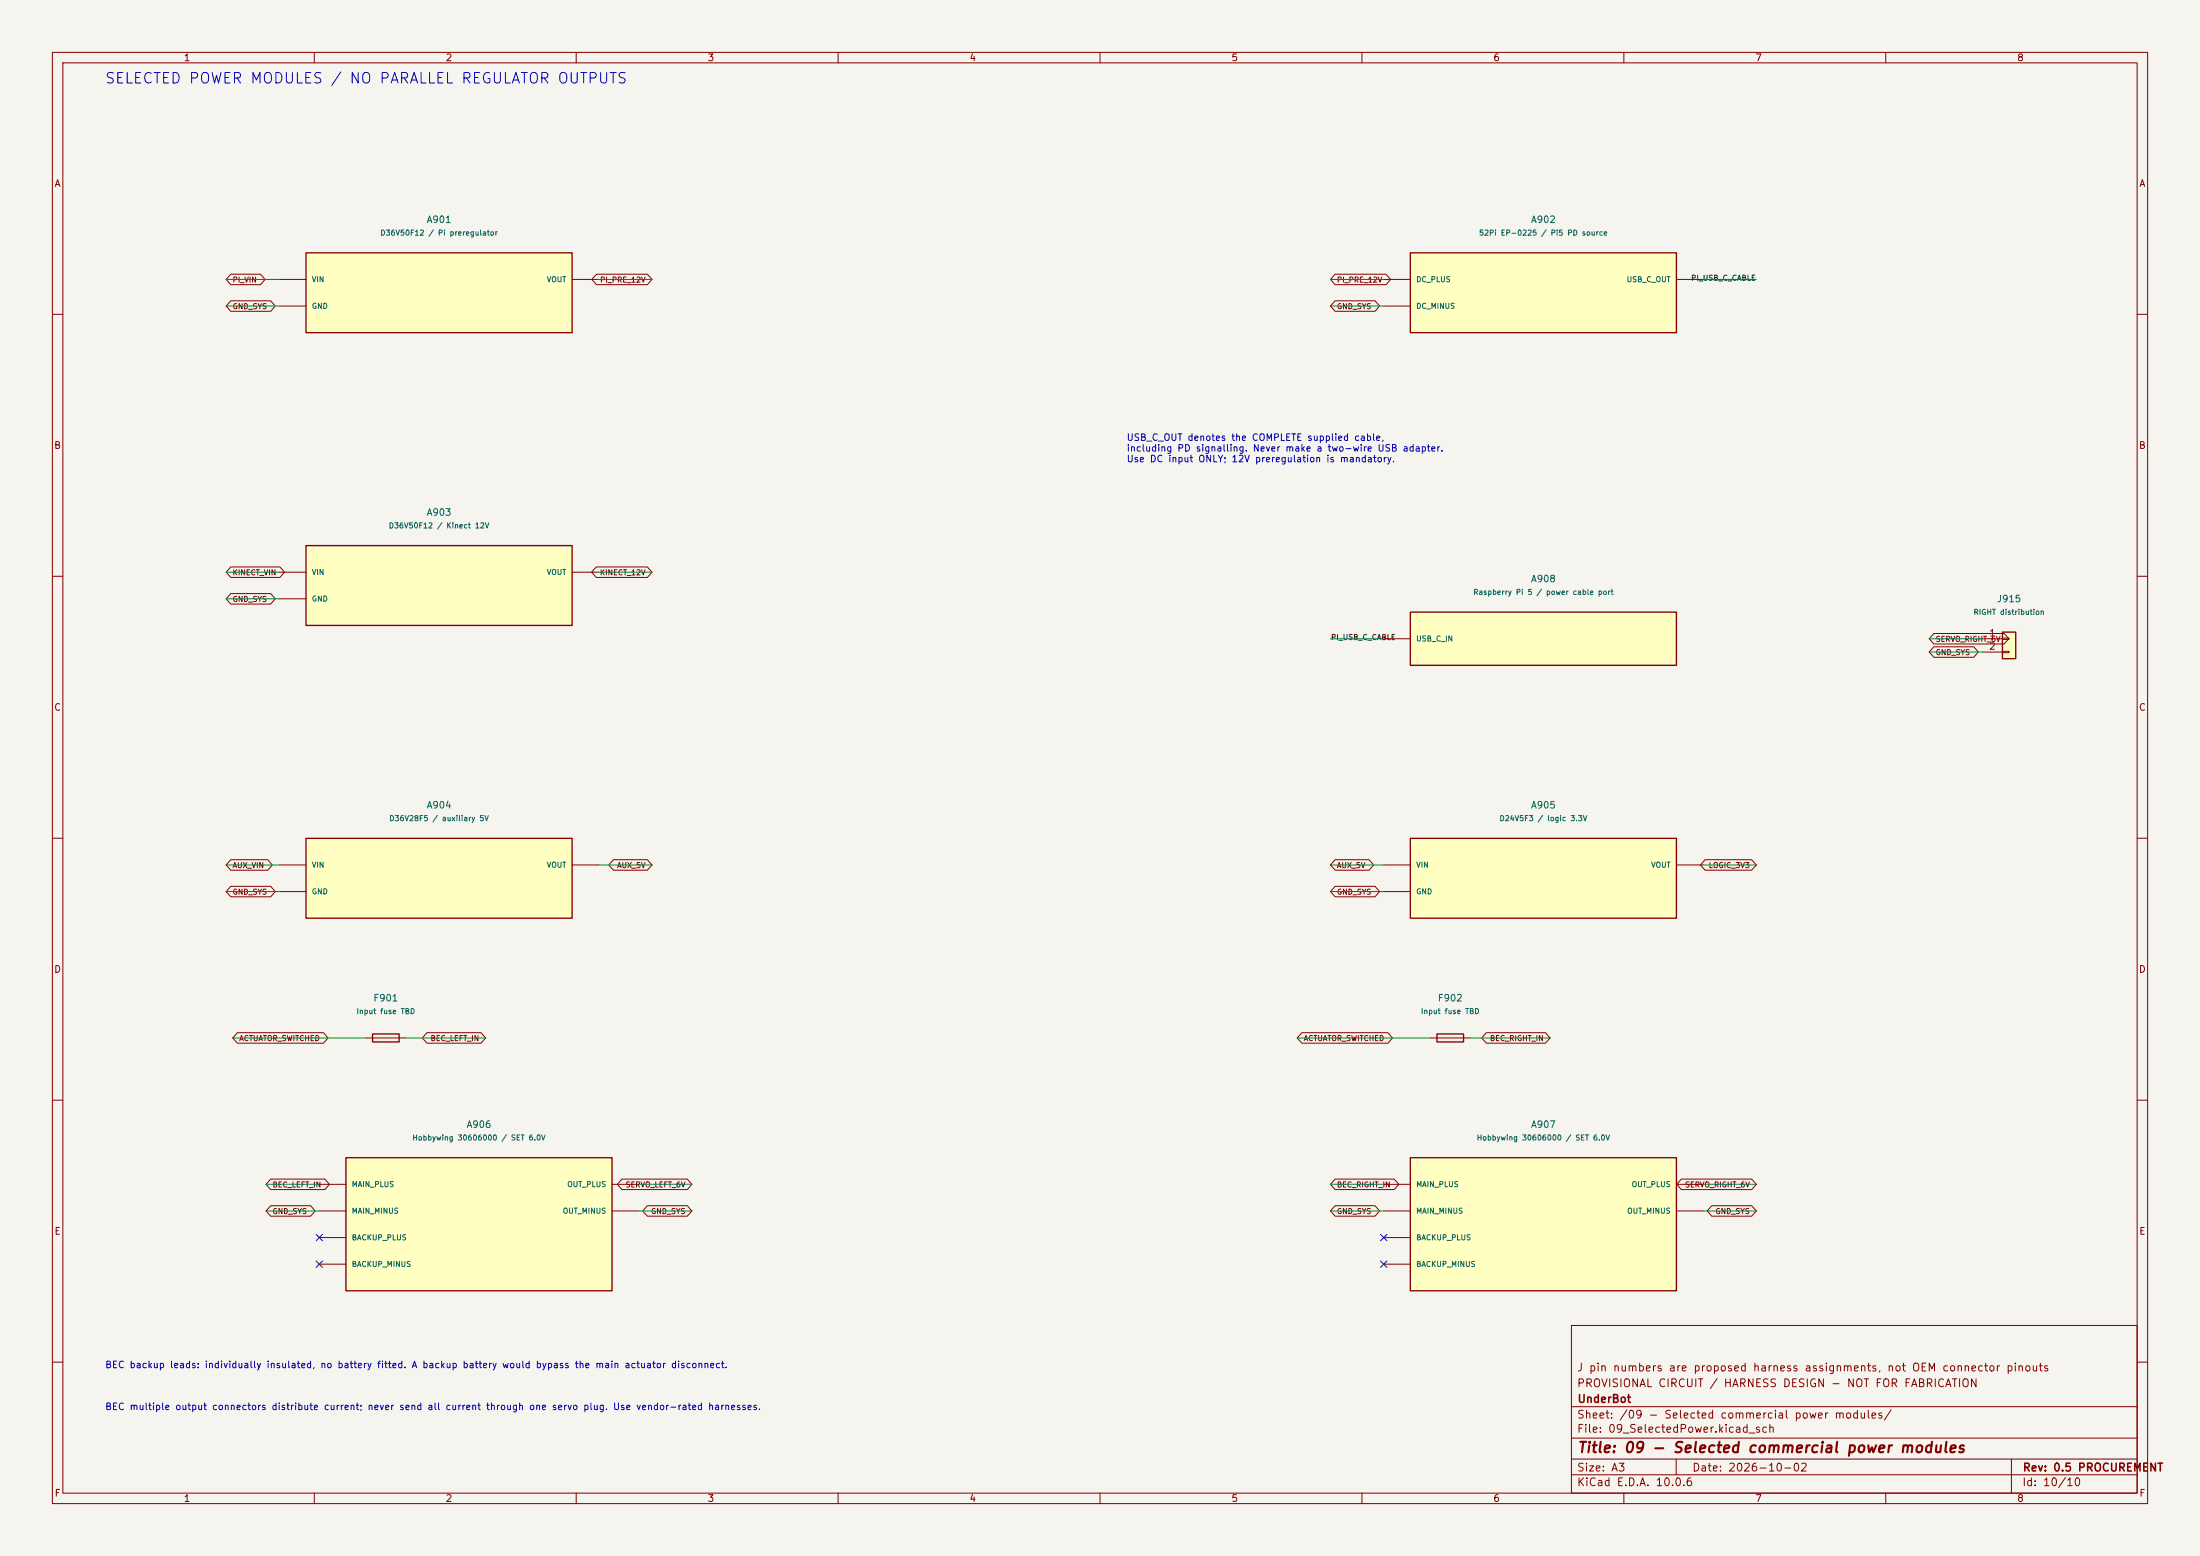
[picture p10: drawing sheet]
(kicad_sch (version 20250114) (generator "eeschema") (paper "A3")
    (title_block (title "09 - Selected commercial power modules") (date "2026-10-02") (rev "0.5 PROCUREMENT") (company "UnderBot")
    (comment 1 "PROVISIONAL CIRCUIT / HARNESS DESIGN - NOT FOR FABRICATION")
    (comment 2 "J pin numbers are proposed harness assignments, not OEM connector pinouts"))
    (lib_symbols (symbol "UnderBot_Modules:Pololu_buck_used_terminals" (pin_numbers hide) (pin_names (offset 1.016)) (in_bom yes) (on_board yes)
   (property "Reference" "A" (at 0 12.7 0) (effects (font (size 1.27 1.27))))
   (property "Value" "Pololu_buck_used_terminals" (at 0 10.16 0) (effects (font (size 1 1))))
   (symbol "Pololu_buck_used_terminals_0_1" (rectangle (start -25.4 7.62) (end 25.4 -7.62) (stroke (width 0.254) (type default)) (fill (type background))))
   (symbol "Pololu_buck_used_terminals_1_1" (pin passive line (at -30.48 2.54 0) (length 5.08) (name "VIN" (effects (font (size 1 1)))) (number "VIN" (effects (font (size 1 1)))))(pin passive line (at -30.48 -2.54 0) (length 5.08) (name "GND" (effects (font (size 1 1)))) (number "GND" (effects (font (size 1 1)))))(pin passive line (at 30.48 2.54 180) (length 5.08) (name "VOUT" (effects (font (size 1 1)))) (number "VOUT" (effects (font (size 1 1)))))))(symbol "UnderBot_Modules:EP0225_used_power_ports" (pin_numbers hide) (pin_names (offset 1.016)) (in_bom yes) (on_board yes)
   (property "Reference" "A" (at 0 12.7 0) (effects (font (size 1.27 1.27))))
   (property "Value" "EP0225_used_power_ports" (at 0 10.16 0) (effects (font (size 1 1))))
   (symbol "EP0225_used_power_ports_0_1" (rectangle (start -25.4 7.62) (end 25.4 -7.62) (stroke (width 0.254) (type default)) (fill (type background))))
   (symbol "EP0225_used_power_ports_1_1" (pin passive line (at -30.48 2.54 0) (length 5.08) (name "DC_PLUS" (effects (font (size 1 1)))) (number "DC_PLUS" (effects (font (size 1 1)))))(pin passive line (at -30.48 -2.54 0) (length 5.08) (name "DC_MINUS" (effects (font (size 1 1)))) (number "DC_MINUS" (effects (font (size 1 1)))))(pin passive line (at 30.48 2.54 180) (length 5.08) (name "USB_C_OUT" (effects (font (size 1 1)))) (number "USB_C_OUT" (effects (font (size 1 1)))))))(symbol "UnderBot_Modules:Pi5_USB_power_interface" (pin_numbers hide) (pin_names (offset 1.016)) (in_bom yes) (on_board yes)
   (property "Reference" "A" (at 0 10.16 0) (effects (font (size 1.27 1.27))))
   (property "Value" "Pi5_USB_power_interface" (at 0 7.62 0) (effects (font (size 1 1))))
   (symbol "Pi5_USB_power_interface_0_1" (rectangle (start -25.4 5.08) (end 25.4 -5.08) (stroke (width 0.254) (type default)) (fill (type background))))
   (symbol "Pi5_USB_power_interface_1_1" (pin passive line (at -30.48 0.0 0) (length 5.08) (name "USB_C_IN" (effects (font (size 1 1)))) (number "USB_C_IN" (effects (font (size 1 1)))))))(symbol "Device:Fuse"
  (pin_numbers (hide yes))
  (pin_names
   (offset 0))
  (exclude_from_sim no)
  (in_bom yes)
  (on_board yes)
  (in_pos_files yes)
  (duplicate_pin_numbers_are_jumpers no)
  (property "Reference" "F" (at 2.032 0 90) (show_name no) (do_not_autoplace no) (effects (font (size 1.27 1.27))))
  (property "Value" "Fuse" (at -1.905 0 90) (show_name no) (do_not_autoplace no) (effects (font (size 1.27 1.27))))
  (property "Footprint" "" (at -1.778 0 90) (show_name no) (do_not_autoplace no) (hide yes) (effects (font (size 1.27 1.27))))
  (property "Datasheet" "" (at 0 0 0) (show_name no) (do_not_autoplace no) (hide yes) (effects (font (size 1.27 1.27))))
  (property "Description" "Fuse" (at 0 0 0) (show_name no) (do_not_autoplace no) (hide yes) (effects (font (size 1.27 1.27))))
  (symbol "Fuse_0_1"
   (rectangle (start -0.762 -2.54) (end 0.762 2.54) (stroke (width 0.254) (type default)) (fill (type none)))
   (polyline (pts (xy 0 2.54) (xy 0 -2.54)) (stroke (width 0) (type default)) (fill (type none))))
  (symbol "Fuse_1_1"
   (pin passive line (at 0 3.81 270) (length 1.27) (name "" (effects (font (size 1.27 1.27)))) (number "1" (effects (font (size 1.27 1.27)))))
   (pin passive line (at 0 -3.81 90) (length 1.27) (name "" (effects (font (size 1.27 1.27)))) (number "2" (effects (font (size 1.27 1.27))))))
  (embedded_fonts no))(symbol "UnderBot_Modules:Hobbywing_30606000_ports" (pin_numbers hide) (pin_names (offset 1.016)) (in_bom yes) (on_board yes)
   (property "Reference" "A" (at 0 17.78 0) (effects (font (size 1.27 1.27))))
   (property "Value" "Hobbywing_30606000_ports" (at 0 15.239999999999998 0) (effects (font (size 1 1))))
   (symbol "Hobbywing_30606000_ports_0_1" (rectangle (start -25.4 12.7) (end 25.4 -12.7) (stroke (width 0.254) (type default)) (fill (type background))))
   (symbol "Hobbywing_30606000_ports_1_1" (pin passive line (at -30.48 7.619999999999999 0) (length 5.08) (name "MAIN_PLUS" (effects (font (size 1 1)))) (number "MAIN_PLUS" (effects (font (size 1 1)))))(pin passive line (at -30.48 2.539999999999999 0) (length 5.08) (name "MAIN_MINUS" (effects (font (size 1 1)))) (number "MAIN_MINUS" (effects (font (size 1 1)))))(pin passive line (at -30.48 -2.540000000000001 0) (length 5.08) (name "BACKUP_PLUS" (effects (font (size 1 1)))) (number "BACKUP_PLUS" (effects (font (size 1 1)))))(pin passive line (at -30.48 -7.620000000000001 0) (length 5.08) (name "BACKUP_MINUS" (effects (font (size 1 1)))) (number "BACKUP_MINUS" (effects (font (size 1 1)))))(pin passive line (at 30.48 7.619999999999999 180) (length 5.08) (name "OUT_PLUS" (effects (font (size 1 1)))) (number "OUT_PLUS" (effects (font (size 1 1)))))(pin passive line (at 30.48 2.539999999999999 180) (length 5.08) (name "OUT_MINUS" (effects (font (size 1 1)))) (number "OUT_MINUS" (effects (font (size 1 1)))))))(symbol "Connector_Generic:Conn_01x02"
  (pin_names
   (offset 1.016) (hide yes))
  (exclude_from_sim no)
  (in_bom yes)
  (on_board yes)
  (in_pos_files yes)
  (duplicate_pin_numbers_are_jumpers no)
  (property "Reference" "J" (at 0 2.54 0) (show_name no) (do_not_autoplace no) (effects (font (size 1.27 1.27))))
  (property "Value" "Conn_01x02" (at 0 -5.08 0) (show_name no) (do_not_autoplace no) (effects (font (size 1.27 1.27))))
  (property "Footprint" "" (at 0 0 0) (show_name no) (do_not_autoplace no) (hide yes) (effects (font (size 1.27 1.27))))
  (property "Datasheet" "" (at 0 0 0) (show_name no) (do_not_autoplace no) (hide yes) (effects (font (size 1.27 1.27))))
  (property "Description" "Generic connector, single row, 01x02, script generated (kicad-library-utils/schlib/autogen/connector/)" (at 0 0 0) (show_name no) (do_not_autoplace no) (hide yes) (effects (font (size 1.27 1.27))))
  (symbol "Conn_01x02_1_1"
   (rectangle (start -1.27 1.27) (end 1.27 -3.81) (stroke (width 0.254) (type default)) (fill (type background)))
   (rectangle (start -1.27 0.127) (end 0 -0.127) (stroke (width 0.1524) (type default)) (fill (type none)))
   (rectangle (start -1.27 -2.413) (end 0 -2.667) (stroke (width 0.1524) (type default)) (fill (type none)))
   (pin passive line (at -5.08 0 0) (length 3.81) (name "Pin_1" (effects (font (size 1.27 1.27)))) (number "1" (effects (font (size 1.27 1.27)))))
   (pin passive line (at -5.08 -2.54 0) (length 3.81) (name "Pin_2" (effects (font (size 1.27 1.27)))) (number "2" (effects (font (size 1.27 1.27))))))
  (embedded_fonts no))) (text "SELECTED POWER MODULES / NO PARALLEL REGULATOR OUTPUTS" (at 20 14 0) (effects (font (size 2 2)) (justify left top)))(symbol (lib_id "UnderBot_Modules:Pololu_buck_used_terminals") (at 83.82 55.88 0) (unit 1) (in_bom yes) (on_board yes) (dnp no) (property "Reference" "A901" (at 83.82 41.910000000000004 0) (effects (font (size 1.27 1.27)) )) (property "Value" "D36V50F12 / Pi preregulator" (at 83.82 44.45 0) (effects (font (size 1.0 1.0)) )) (property "Footprint" "" (at 83.82 55.88 0) (effects (font (size 1.27 1.27)) hide))(property "Assembly" "OFF-BOARD" (at 83.82 55.88 0) (effects (font (size 1 1)) hide)))(wire (pts (xy 53.34 53.34) (xy 43.18 53.34)) (stroke (width 0) (type default)))(global_label "PI_VIN" (shape bidirectional) (at 43.18 53.34 0) (effects (font (size 1 1)) (justify left)))(wire (pts (xy 53.34 58.42) (xy 43.18 58.42)) (stroke (width 0) (type default)))(global_label "GND_SYS" (shape bidirectional) (at 43.18 58.42 0) (effects (font (size 1 1)) (justify left)))(wire (pts (xy 114.3 53.34) (xy 124.46 53.34)) (stroke (width 0) (type default)))(global_label "PI_PRE_12V" (shape bidirectional) (at 124.46 53.34 180) (effects (font (size 1 1)) (justify right)))(symbol (lib_id "UnderBot_Modules:Pololu_buck_used_terminals") (at 83.82 111.76 0) (unit 1) (in_bom yes) (on_board yes) (dnp no) (property "Reference" "A903" (at 83.82 97.78999999999999 0) (effects (font (size 1.27 1.27)) )) (property "Value" "D36V50F12 / Kinect 12V" (at 83.82 100.33 0) (effects (font (size 1.0 1.0)) )) (property "Footprint" "" (at 83.82 111.76 0) (effects (font (size 1.27 1.27)) hide))(property "Assembly" "OFF-BOARD" (at 83.82 111.76 0) (effects (font (size 1 1)) hide)))(wire (pts (xy 53.34 109.22) (xy 43.18 109.22)) (stroke (width 0) (type default)))(global_label "KINECT_VIN" (shape bidirectional) (at 43.18 109.22 0) (effects (font (size 1 1)) (justify left)))(wire (pts (xy 53.34 114.3) (xy 43.18 114.3)) (stroke (width 0) (type default)))(global_label "GND_SYS" (shape bidirectional) (at 43.18 114.3 0) (effects (font (size 1 1)) (justify left)))(wire (pts (xy 114.3 109.22) (xy 124.46 109.22)) (stroke (width 0) (type default)))(global_label "KINECT_12V" (shape bidirectional) (at 124.46 109.22 180) (effects (font (size 1 1)) (justify right)))(symbol (lib_id "UnderBot_Modules:Pololu_buck_used_terminals") (at 83.82 167.64 0) (unit 1) (in_bom yes) (on_board yes) (dnp no) (property "Reference" "A904" (at 83.82 153.67 0) (effects (font (size 1.27 1.27)) )) (property "Value" "D36V28F5 / auxiliary 5V" (at 83.82 156.20999999999998 0) (effects (font (size 1.0 1.0)) )) (property "Footprint" "" (at 83.82 167.64 0) (effects (font (size 1.27 1.27)) hide))(property "Assembly" "OFF-BOARD" (at 83.82 167.64 0) (effects (font (size 1 1)) hide)))(wire (pts (xy 53.34 165.1) (xy 43.18 165.1)) (stroke (width 0) (type default)))(global_label "AUX_VIN" (shape bidirectional) (at 43.18 165.1 0) (effects (font (size 1 1)) (justify left)))(wire (pts (xy 53.34 170.18) (xy 43.18 170.18)) (stroke (width 0) (type default)))(global_label "GND_SYS" (shape bidirectional) (at 43.18 170.18 0) (effects (font (size 1 1)) (justify left)))(wire (pts (xy 114.3 165.1) (xy 124.46 165.1)) (stroke (width 0) (type default)))(global_label "AUX_5V" (shape bidirectional) (at 124.46 165.1 180) (effects (font (size 1 1)) (justify right)))(symbol (lib_id "UnderBot_Modules:Pololu_buck_used_terminals") (at 294.64 167.64 0) (unit 1) (in_bom yes) (on_board yes) (dnp no) (property "Reference" "A905" (at 294.64 153.67 0) (effects (font (size 1.27 1.27)) )) (property "Value" "D24V5F3 / logic 3.3V" (at 294.64 156.20999999999998 0) (effects (font (size 1.0 1.0)) )) (property "Footprint" "" (at 294.64 167.64 0) (effects (font (size 1.27 1.27)) hide))(property "Assembly" "OFF-BOARD" (at 294.64 167.64 0) (effects (font (size 1 1)) hide)))(wire (pts (xy 264.16 165.1) (xy 254.0 165.1)) (stroke (width 0) (type default)))(global_label "AUX_5V" (shape bidirectional) (at 254.0 165.1 0) (effects (font (size 1 1)) (justify left)))(wire (pts (xy 264.16 170.18) (xy 254.0 170.18)) (stroke (width 0) (type default)))(global_label "GND_SYS" (shape bidirectional) (at 254.0 170.18 0) (effects (font (size 1 1)) (justify left)))(wire (pts (xy 325.12 165.1) (xy 335.28 165.1)) (stroke (width 0) (type default)))(global_label "LOGIC_3V3" (shape bidirectional) (at 335.28 165.1 180) (effects (font (size 1 1)) (justify right)))(symbol (lib_id "UnderBot_Modules:EP0225_used_power_ports") (at 294.64 55.88 0) (unit 1) (in_bom yes) (on_board yes) (dnp no) (property "Reference" "A902" (at 294.64 41.910000000000004 0) (effects (font (size 1.27 1.27)) )) (property "Value" "52Pi EP-0225 / Pi5 PD source" (at 294.64 44.45 0) (effects (font (size 1.0 1.0)) )) (property "Footprint" "" (at 294.64 55.88 0) (effects (font (size 1.27 1.27)) hide))(property "Assembly" "OFF-BOARD" (at 294.64 55.88 0) (effects (font (size 1 1)) hide)))(wire (pts (xy 264.16 53.34) (xy 254.0 53.34)) (stroke (width 0) (type default)))(global_label "PI_PRE_12V" (shape bidirectional) (at 254.0 53.34 0) (effects (font (size 1 1)) (justify left)))(wire (pts (xy 264.16 58.42) (xy 254.0 58.42)) (stroke (width 0) (type default)))(global_label "GND_SYS" (shape bidirectional) (at 254.0 58.42 0) (effects (font (size 1 1)) (justify left)))(wire (pts (xy 325.12 53.34) (xy 335.28 53.34)) (stroke (width 0) (type default)))(label "PI_USB_C_CABLE"  (at 335.28 53.34 180) (effects (font (size 1 1)) (justify right)))(symbol (lib_id "UnderBot_Modules:Pi5_USB_power_interface") (at 294.64 121.92 0) (unit 1) (in_bom yes) (on_board yes) (dnp no) (property "Reference" "A908" (at 294.64 110.49 0) (effects (font (size 1.27 1.27)) )) (property "Value" "Raspberry Pi 5 / power cable port" (at 294.64 113.03 0) (effects (font (size 1.0 1.0)) )) (property "Footprint" "" (at 294.64 121.92 0) (effects (font (size 1.27 1.27)) hide))(property "Assembly" "OFF-BOARD" (at 294.64 121.92 0) (effects (font (size 1 1)) hide)))(wire (pts (xy 264.16 121.92) (xy 254.0 121.92)) (stroke (width 0) (type default)))(label "PI_USB_C_CABLE"  (at 254.0 121.92 0) (effects (font (size 1 1)) (justify left)))(text "USB_C_OUT denotes the COMPLETE supplied cable,\nincluding PD signalling. Never make a two-wire USB adapter.\nUse DC input ONLY; 12V preregulation is mandatory." (at 215 83 0) (effects (font (size 1.27 1.27)) (justify left top)))(symbol (lib_id "Device:Fuse") (at 73.66 198.12 90) (unit 1) (in_bom yes) (on_board yes) (dnp no) (property "Reference" "F901" (at 73.66 190.5 90) (effects (font (size 1.27 1.27)) )) (property "Value" "Input fuse TBD" (at 73.66 193.04 90) (effects (font (size 1.0 1.0)) )) (property "Footprint" "" (at 73.66 198.12 0) (effects (font (size 1.27 1.27)) hide))(property "Assembly" "OFF-BOARD" (at 73.66 198.12 0) (effects (font (size 1 1)) hide)))(wire (pts (xy 69.85 198.12) (xy 44.45 198.12)) (stroke (width 0) (type default)))(global_label "ACTUATOR_SWITCHED" (shape bidirectional) (at 44.45 198.12 0) (effects (font (size 1 1)) (justify left)))(wire (pts (xy 77.47 198.12) (xy 92.71 198.12)) (stroke (width 0) (type default)))(global_label "BEC_LEFT_IN" (shape bidirectional) (at 92.71 198.12 180) (effects (font (size 1 1)) (justify right)))(symbol (lib_id "UnderBot_Modules:Hobbywing_30606000_ports") (at 91.44 233.68 0) (unit 1) (in_bom yes) (on_board yes) (dnp no) (property "Reference" "A906" (at 91.44 214.63 0) (effects (font (size 1.27 1.27)) )) (property "Value" "Hobbywing 30606000 / SET 6.0V" (at 91.44 217.17 0) (effects (font (size 1.0 1.0)) )) (property "Footprint" "" (at 91.44 233.68 0) (effects (font (size 1.27 1.27)) hide))(property "Assembly" "OFF-BOARD" (at 91.44 233.68 0) (effects (font (size 1 1)) hide)))(wire (pts (xy 60.96 226.06) (xy 50.8 226.06)) (stroke (width 0) (type default)))(global_label "BEC_LEFT_IN" (shape bidirectional) (at 50.8 226.06 0) (effects (font (size 1 1)) (justify left)))(wire (pts (xy 60.96 231.14) (xy 50.8 231.14)) (stroke (width 0) (type default)))(global_label "GND_SYS" (shape bidirectional) (at 50.8 231.14 0) (effects (font (size 1 1)) (justify left)))(no_connect (at 60.96 236.22))(no_connect (at 60.96 241.3))(wire (pts (xy 121.92 226.06) (xy 132.08 226.06)) (stroke (width 0) (type default)))(global_label "SERVO_LEFT_6V" (shape bidirectional) (at 132.08 226.06 180) (effects (font (size 1 1)) (justify right)))(wire (pts (xy 121.92 231.14) (xy 132.08 231.14)) (stroke (width 0) (type default)))(global_label "GND_SYS" (shape bidirectional) (at 132.08 231.14 180) (effects (font (size 1 1)) (justify right)))(symbol (lib_id "Device:Fuse") (at 276.86 198.12 90) (unit 1) (in_bom yes) (on_board yes) (dnp no) (property "Reference" "F902" (at 276.86 190.5 90) (effects (font (size 1.27 1.27)) )) (property "Value" "Input fuse TBD" (at 276.86 193.04 90) (effects (font (size 1.0 1.0)) )) (property "Footprint" "" (at 276.86 198.12 0) (effects (font (size 1.27 1.27)) hide))(property "Assembly" "OFF-BOARD" (at 276.86 198.12 0) (effects (font (size 1 1)) hide)))(wire (pts (xy 273.05 198.12) (xy 247.65 198.12)) (stroke (width 0) (type default)))(global_label "ACTUATOR_SWITCHED" (shape bidirectional) (at 247.65 198.12 0) (effects (font (size 1 1)) (justify left)))(wire (pts (xy 280.67 198.12) (xy 295.91 198.12)) (stroke (width 0) (type default)))(global_label "BEC_RIGHT_IN" (shape bidirectional) (at 295.91 198.12 180) (effects (font (size 1 1)) (justify right)))(symbol (lib_id "UnderBot_Modules:Hobbywing_30606000_ports") (at 294.64 233.68 0) (unit 1) (in_bom yes) (on_board yes) (dnp no) (property "Reference" "A907" (at 294.64 214.63 0) (effects (font (size 1.27 1.27)) )) (property "Value" "Hobbywing 30606000 / SET 6.0V" (at 294.64 217.17 0) (effects (font (size 1.0 1.0)) )) (property "Footprint" "" (at 294.64 233.68 0) (effects (font (size 1.27 1.27)) hide))(property "Assembly" "OFF-BOARD" (at 294.64 233.68 0) (effects (font (size 1 1)) hide)))(wire (pts (xy 264.16 226.06) (xy 254.0 226.06)) (stroke (width 0) (type default)))(global_label "BEC_RIGHT_IN" (shape bidirectional) (at 254.0 226.06 0) (effects (font (size 1 1)) (justify left)))(wire (pts (xy 264.16 231.14) (xy 254.0 231.14)) (stroke (width 0) (type default)))(global_label "GND_SYS" (shape bidirectional) (at 254.0 231.14 0) (effects (font (size 1 1)) (justify left)))(no_connect (at 264.16 236.22))(no_connect (at 264.16 241.3))(wire (pts (xy 325.12 226.06) (xy 335.28 226.06)) (stroke (width 0) (type default)))(global_label "SERVO_RIGHT_6V" (shape bidirectional) (at 335.28 226.06 180) (effects (font (size 1 1)) (justify right)))(wire (pts (xy 325.12 231.14) (xy 335.28 231.14)) (stroke (width 0) (type default)))(global_label "GND_SYS" (shape bidirectional) (at 335.28 231.14 180) (effects (font (size 1 1)) (justify right)))(symbol (lib_id "Connector_Generic:Conn_01x02") (at 383.54 121.92 0) (unit 1) (in_bom yes) (on_board yes) (dnp no) (property "Reference" "J915" (at 383.54 114.3 0) (effects (font (size 1.27 1.27)) )) (property "Value" "RIGHT distribution" (at 383.54 116.84 0) (effects (font (size 1.0 1.0)) )) (property "Footprint" "" (at 383.54 121.92 0) (effects (font (size 1.27 1.27)) hide))(property "Assembly" "PCB/harness TBD" (at 383.54 121.92 0) (effects (font (size 1 1)) hide)))(wire (pts (xy 378.46 121.92) (xy 368.3 121.92)) (stroke (width 0) (type default)))(global_label "SERVO_RIGHT_6V" (shape bidirectional) (at 368.3 121.92 0) (effects (font (size 1 1)) (justify left)))(wire (pts (xy 378.46 124.46) (xy 368.3 124.46)) (stroke (width 0) (type default)))(global_label "GND_SYS" (shape bidirectional) (at 368.3 124.46 0) (effects (font (size 1 1)) (justify left)))(text "BEC backup leads: individually insulated, no battery fitted. A backup battery would bypass the main actuator disconnect." (at 20 260 0) (effects (font (size 1.27 1.27)) (justify left top)))(text "BEC multiple output connectors distribute current; never send all current through one servo plug. Use vendor-rated harnesses." (at 20 268 0) (effects (font (size 1.27 1.27)) (justify left top))) (embedded_fonts no))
